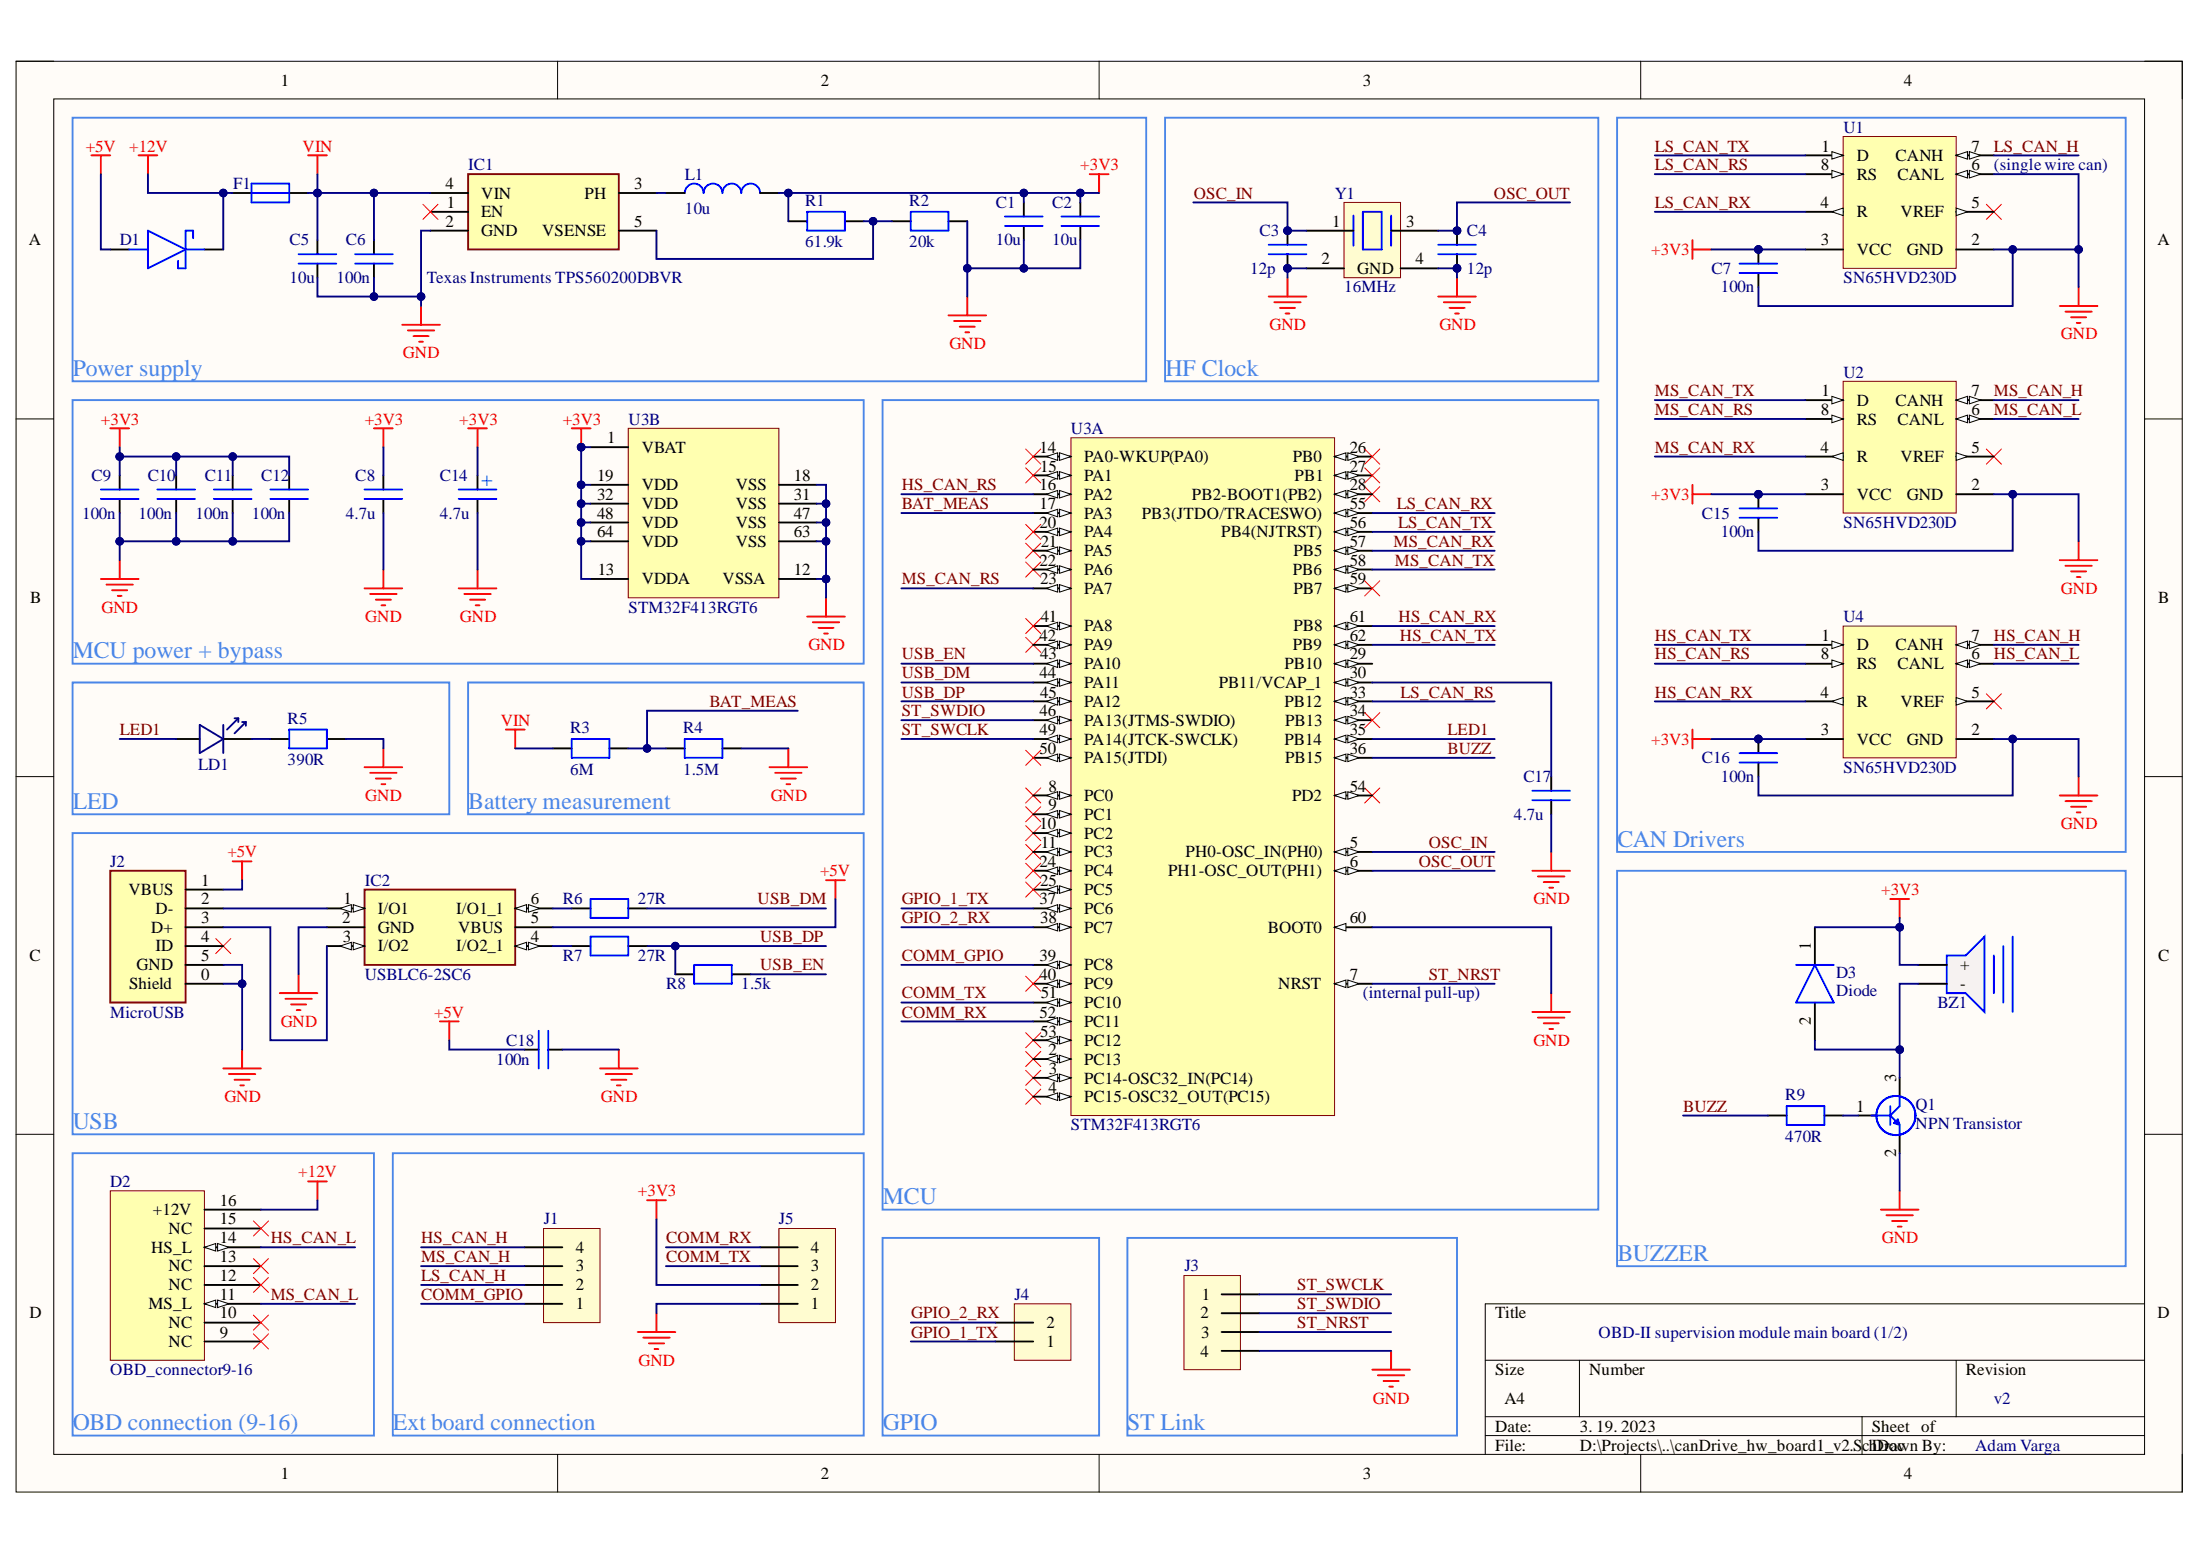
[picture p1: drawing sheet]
# Altium project canDrive_hw_board1_v2.PrjPcb
1 sheet, 46 parts. Net scope: global (net labels, ports and power ports of the same name join across sheets).
Board file: canDrive_hw_board1_v2.PcbDoc

## Sheet canDrive_hw_board1_v2.SchDoc
size A4

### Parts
BZ1  Buzzer  [52x52_buzzer]  (value not drawn)
C1  value 10u  [C0603]  (hidden comment: Capacitor)
C2  value 10u  [C0603]  (hidden comment: Capacitor)
C3  value 12p  [C0603]  (hidden comment: Capacitor)
C4  value 12p  [C0603]  (hidden comment: Capacitor)
C5  value 10u  [C0603]
C6  value 100n  [C0603]
C7  value 100n  [C0603]  (hidden comment: Capacitor)
C8  value 4.7u  [C0603]  (hidden comment: Capacitor)
C9  value 100n  [C0603]  (hidden comment: Capacitor)
C10  value 100n  [C0603]  (hidden comment: Capacitor)
C11  value 100n  [C0603]  (hidden comment: Capacitor)
C12  value 100n  [C0603]  (hidden comment: Capacitor)
C14  value 4.7u  [CAP3216X180N_polar]  (hidden comment: Capacitor_polarized)
C15  value 100n  [C0603]  (hidden comment: Capacitor)
C16  value 100n  [C0603]  (hidden comment: Capacitor)
C17  value 4.7u  [C0603]  (hidden comment: Capacitor)
C18  value 100n  [C0603]  (hidden comment: Capacitor)
D1  (no value)  [SODFL3516X120N]
D2  OBD_connector9-16  [OBD9-16]
D3  Diode  [CD0603S01575]
F1  (no value)  [FUSE 1206]
IC1  Name: Texas Instruments TPS560200DBVR  [SOT95P280X145-5N]
IC2  USBLC6-2SC6  [SOT95P280X145-6N]
J1  CON_1x4  [127mm_header_4pin]  (value not drawn)
J2  micro_usb_female  [micro_usb]  (value not drawn)
J3  CON_1x4  [ribbon4pin]  (value not drawn)
J4  CON_1x2  [ribbon2pin]  (value not drawn)
J5  CON_1x4  [127mm_header_4pin]  (value not drawn)
L1  value 10u  [inductor]  (hidden comment: Inductor)
LD1  LED  [LED_0603]  (value not drawn)
Q1  NPN Transistor  [SOT95P230X110-3N]
R1  value 61.9k  [R0603]  (hidden comment: Resistor)
R2  value 20k  [R0603]  (hidden comment: Resistor)
R3  value 6M  [R0603]  (hidden comment: Resistor)
R4  value 1.5M  [R0603]  (hidden comment: Resistor)
R5  value 390R  [R0603]  (hidden comment: Resistor)
R6  value 27R  [R0603]  (hidden comment: Resistor)
R7  value 27R  [R0603]  (hidden comment: Resistor)
R8  value 1.5k  [R0603]  (hidden comment: Resistor)
R9  value 470R  [R0603]  (hidden comment: Resistor)
U1  SN65HVD230D  [SN65HVD230D_N]
U2  SN65HVD230D  [SN65HVD230D_N]
U3  STM32F413RGT6  [STM32F413RGT6_LQFP64_MFG]  (parts A,B of 2)
U4  SN65HVD230D  [SN65HVD230D_N]
Y1  value 16MHz  [25x20_osc]  (hidden comment: OSC_16MHZ_25x20)

### Blocks framed on the sheet
Power supply: C1 C2 C5 C6 D1 F1 IC1 L1 R1 R2
HF Clock: C3 C4 Y1
CAN Drivers: C7 C15 C16 U1 U2 U4
MCU: C17 U3
Battery measurement: R3 R4
Ext board connection: J1 J5
GPIO: J4
ST Link: J3

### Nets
+3V3: BZ1.0(+) C1.1 C2.1 C7.1 C8.1 C9.1 C10.1 C11.1 C12.1 C14.1 C15.1 C16.1 D3.1(K) J5.2 L1.2 R1.0 U1.3(VCC) U2.3(VCC) U3.1(VBAT) U3.13(VDDA) U3.19(VDD) U3.32(VDD) U3.48(VDD) U3.64(VDD) U4.3(VCC)
+5V: C18.1 D1.2(A) IC2.5(VBUS) J2.1(VBUS)
+12V: D1.1(K) D2.16(+12V) F1.1
GND: C1.0 C2.0 C3.0 C4.0 C5.0 C6.0 C7.0 C8.0 C9.0 C10.0 C11.0 C12.0 C14.2 C15.0 C16.0 C17.0 C18.0 IC1.2(GND) IC2.2(GND) J2.0(Shield) J2.5(GND) J3.4 J5.1 Q1.2(E) R2.1 R4.1 R5.0 U1.2(GND) U1.6(CANL) U2.2(GND) U3.12(VSSA) U3.18(VSS) U3.31(VSS) U3.47(VSS) U3.60(BOOT0) U3.63(VSS) U4.2(GND) Y1.2(GND) Y1.4(GND)
VIN: C5.1 C6.1 F1.2 IC1.4(VIN) R3.0
BAT_MEAS: R3.1 R4.0 U3.17(PA3)
BUZZ: R9.1 U3.36(PB15)
COMM_GPIO: J1.1 U3.39(PC8)
COMM_RX: J5.4 U3.52(PC11)
COMM_TX: J5.3 U3.51(PC10)
GPIO_1_TX: J4.1 U3.37(PC6)
GPIO_2_RX: J4.2 U3.38(PC7)
HS_CAN_H: J1.4 U4.7(CANH)
HS_CAN_L: D2.14(HS_L) U4.6(CANL)
HS_CAN_RS: U3.16(PA2) U4.8(RS)
HS_CAN_RX: U3.61(PB8) U4.4(R)
HS_CAN_TX: U3.62(PB9) U4.1(D)
LED1: LD1.A U3.35(PB14)
LS_CAN_H: J1.2 U1.7(CANH)
LS_CAN_RS: U1.8(RS) U3.33(PB12)
LS_CAN_RX: U1.4(R) U3.55(PB3(JTDO/TRACESWO))
LS_CAN_TX: U1.1(D) U3.56(PB4(NJTRST))
MS_CAN_H: J1.3 U2.7(CANH)
MS_CAN_L: D2.11(MS_L) U2.6(CANL)
MS_CAN_RS: U2.8(RS) U3.23(PA7)
MS_CAN_RX: U2.4(R) U3.57(PB5)
MS_CAN_TX: U2.1(D) U3.58(PB6)
OSC_IN: C3.1 U3.5(PH0-OSC_IN(PH0)) Y1.1(1_HOT)
OSC_OUT: C4.1 U3.6(PH1-OSC_OUT(PH1)) Y1.3(2_HOT)
ST_NRST: J3.3 U3.7(NRST)
ST_SWCLK: J3.1 U3.49(PA14(JTCK-SWCLK))
ST_SWDIO: J3.2 U3.46(PA13(JTMS-SWDIO))
USB_DM: R6.1 U3.44(PA11)
USB_DP: R7.1 R8.0 U3.45(PA12)
USB_EN: R8.1 U3.43(PA10)
NetBZ1_1: BZ1.1(-) D3.2(A) Q1.3(C)
NetC17_1: C17.1 U3.30(PB11/VCAP_1)
NetIC1_3: IC1.3(PH) L1.1
NetIC1_5: IC1.5(VSENSE) R1.1 R2.0
NetIC2_1: IC2.1(I/O1) J2.2(D-)
NetIC2_3: IC2.3(I/O2) J2.3(D+)
NetIC2_4: IC2.4(I/O2_1) R7.0
NetIC2_6: IC2.6(I/O1_1) R6.0
NetLD1_C: LD1.C R5.1
NetQ1_1: Q1.1(B) R9.0

Not connected (* = marked no-connect by the designer): D2 9(NC)* 10(NC)* 12(NC)* 13(NC)* 15(NC)*; IC1 1(EN)*; J2 4(ID)*; U1 5(VREF)*; U2 5(VREF)*; U3 2(PC13)* 3(PC14-OSC32_IN(PC14))* 4(PC15-OSC32_OUT(PC15))* 8(PC0)* 9(PC1)* 10(PC2)* 11(PC3)* 14(PA0-WKUP(PA0))* 15(PA1)* 20(PA4)* 21(PA5)* 22(PA6)* 24(PC4)* 25(PC5)* 26(PB0)* 27(PB1)* 28(PB2-BOOT1(PB2))* 29(PB10) 34(PB13)* 40(PC9)* 41(PA8)* 42(PA9)* 50(PA15(JTDI))* 53(PC12)* 54(PD2)* 59(PB7)*; U4 5(VREF)*

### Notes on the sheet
- (near U1) (single wire can)
- MCU power + bypass
- LED
- (near U3) (internal pull-up)
- USB
- OBD-II supervision module main board (1/2)
- BUZZER
- (near D2) OBD connection (9-16)
- v2
- Adam Varga
